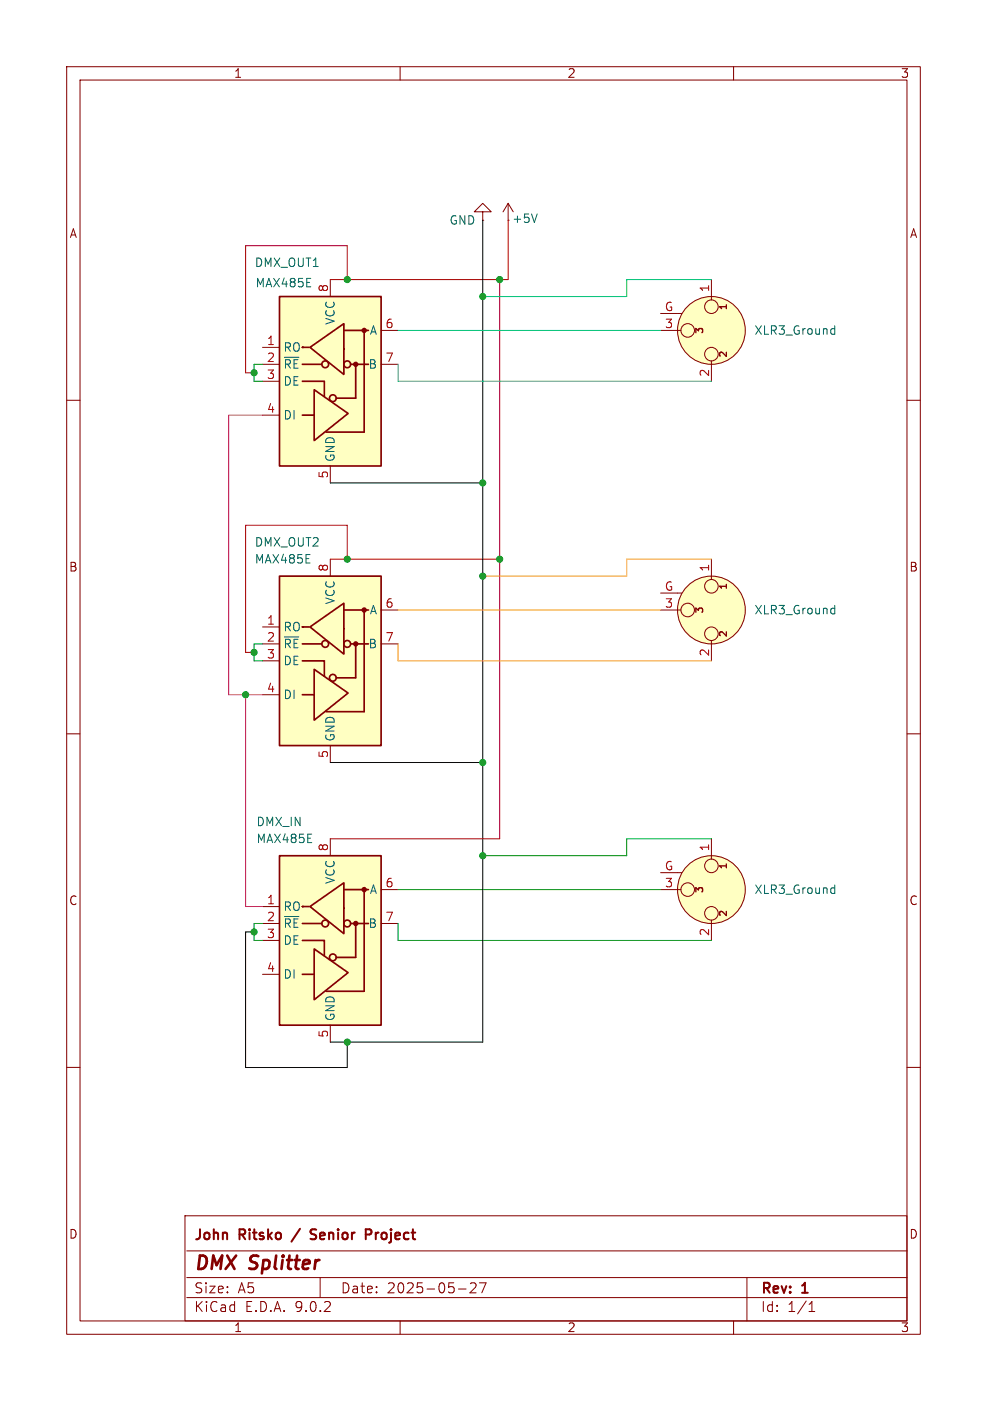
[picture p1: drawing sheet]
<svg xmlns="http://www.w3.org/2000/svg" width="148mm" height="210mm" viewBox="0 0 148 210" stroke-linecap="round" stroke-linejoin="round" font-family="sans-serif">
<g fill="none" stroke="#840000" stroke-width=".15">
<path d="M10 10h128v190h-128zM12 12h124v186h-124zM60 10v2M110 10v2M10 60h2M136 60h2M10 110h2M136 110h2M10 160h2M136 160h2M27.7 182.2h108.3v15.8h-108.3zM28 194.5h108"/>
<path d="M28 191.5h108M28 187.5h108M48 191.5v3M60 198v2M68.7 193.2h1.2M70.5 192.4l.2-.1 .5 .1a.41 .41 0 0 1 .1 .5l-.8 .9h.9M71.9 192.3h1l-.7 1.5M110 198v2M112 191.5v6.5M121.3 196.6h.9M121.3 195.5l.4-.4v1.5"/>
</g>
<path d="M45 184.2l-1.3 1.9M46.6 185.7h.7M47.4 184.3h-.6l-.2 .1v.3a.71 .71 0 0 0 .7 .4M54.8 184.3h.6a.41 .41 0 0 1 .3 .4 .41 .41 0 0 1-.3 .4h-.6" fill="none" stroke="#840000" stroke-width=".3"/>
<path d="M41.9 86.4h15.2v25.4h-15.2z" fill="#ffffc2"/>
<g fill="none" stroke="#840000" stroke-width=".25">
<path d="M41.9 86.4h15.2v25.4h-15.2zM45.3 99.1h3.3v2.2M45.3 96.5h3M45.5 94h-.2h1.1M46.5 94l5.1-3.6v7.6zM51.6 91.4h3.6M52.6 96.5h2.6M53.3 96.5v5.1h-2.9M54.6 91.4v15.3h-5.7M45.3 104.1h1.7M47.1 100.3l5.1 3.6-5.1 4.1z"/>
<circle cx="48.8" cy="96.5" r=".51"/>
<circle cx="52.1" cy="96.5" r=".51"/>
<circle cx="49.9" cy="101.6" r=".51"/>
</g>
<g fill="#840000" stroke="#840000" stroke-width=".25">
<circle cx="53.3" cy="96.5" r=".28"/>
<circle cx="54.6" cy="91.4" r=".28"/>
</g>
<g fill="none" stroke="#840000" stroke-width=".15">
<path d="M72.4 31.8h1.3l-1.3-1.3-1.3 1.3h1.3v1.2M72.4 33h.1M76.2 30.5l-.8 1.3M76.2 30.5l.8 1.3M76.2 30.5v2.5M39.4 94h2.5M39.4 96.5h2.5M39.4 99.1h2.5M49.5 83.8v2.6M57.1 96.5h2.6M57.1 91.4h2.6M39.4 104.1h2.5"/>
<path d="M49.5 111.8v2.5"/>
</g>
<path d="M80.6 32.1l-.5 1.2" fill="none" stroke="#006464" stroke-width=".15"/>
<path d="M41.9 44.5h15.2v25.4h-15.2z" fill="#ffffc2"/>
<g fill="none" stroke="#840000" stroke-width=".25">
<path d="M41.9 44.5h15.2v25.4h-15.2zM45.3 57.2h3.3v2.2M45.3 54.6h3M45.5 52.1h-.2h1.1M46.5 52.1l5.1-3.6v7.6zM47.1 58.4l5.1 3.6-5.1 4zM51.6 49.5h3.6M52.6 54.6h2.6M53.3 54.6v5.1h-2.9M54.6 49.5v15.3h-5.7M45.3 62.2h1.7"/>
<circle cx="48.8" cy="54.6" r=".51"/>
<circle cx="49.9" cy="59.7" r=".51"/>
<circle cx="52.1" cy="54.6" r=".51"/>
</g>
<g fill="#840000" stroke="#840000" stroke-width=".25">
<circle cx="53.3" cy="54.6" r=".28"/>
<circle cx="54.6" cy="49.5" r=".28"/>
</g>
<g fill="none" stroke="#840000" stroke-width=".15">
<path d="M39.4 52.1h2.5M39.4 54.6h2.5M39.4 57.2h2.5M49.5 41.9v2.6M57.1 54.6h2.6M57.1 49.5h2.6M99.1 49.5h3M99.1 47h3.1M106.7 41.9v3.1M106.7 54.1v3.1M39.4 62.2h2.5M49.5 69.9v2.5"/>
<circle cx="103.1" cy="49.5" r="1.02"/>
<circle cx="106.7" cy="49.5" r="5.1"/>
<circle cx="106.7" cy="46" r="1.02"/>
<circle cx="106.7" cy="53.1" r="1.02"/>
</g>
<circle cx="106.7" cy="49.5" r="5.1" fill="#ffffc2" stroke="#ffffc2" stroke-width=".15"/>
<path d="M124.8 49.3h.4M125.2 48.8v1.3M125.2 50l-.4 .1" fill="none" stroke="#006464" stroke-width=".15"/>
<path d="M41.9 128.3h15.2v25.4h-15.2z" fill="#ffffc2"/>
<g fill="none" stroke="#840000" stroke-width=".25">
<path d="M41.9 128.3h15.2v25.4h-15.2zM45.3 138.4h3M45.5 135.9h-.2h1.1M46.5 135.9l5.1-3.6v7.7zM51.6 133.4h3.6M52.6 138.4h2.6M53.3 138.4v5.1h-2.9M54.6 133.4v15.2h-5.7M45.3 141h3.3v2.3M45.3 146.1h1.7M47.1 142.2l5.1 3.6-5.1 4.1z"/>
<circle cx="48.8" cy="138.4" r=".51"/>
<circle cx="52.1" cy="138.4" r=".51"/>
<circle cx="49.9" cy="143.5" r=".51"/>
</g>
<g fill="#840000" stroke="#840000" stroke-width=".25">
<circle cx="53.3" cy="138.4" r=".28"/>
<circle cx="54.6" cy="133.4" r=".28"/>
</g>
<g fill="none" stroke="#840000" stroke-width=".15">
<path d="M99.1 88.9h3.1M99.1 91.4h3M106.7 83.8v3.1M106.7 96v3.1M39.4 135.9h2.5M39.4 138.4h2.5M49.5 125.7v2.6M57.1 138.4h2.6M57.1 133.4h2.6M99.1 133.4h3M99.1 130.8h3.1M106.7 125.7v3.1"/>
<path d="M106.7 137.9v3.1M39.4 141h2.5M39.4 146.1h2.5M49.5 153.7v2.5"/>
<circle cx="103.1" cy="91.4" r="1.02"/>
<circle cx="106.7" cy="91.4" r="5.1"/>
<circle cx="106.7" cy="87.9" r="1.02"/>
<circle cx="106.7" cy="95" r="1.02"/>
<circle cx="103.1" cy="133.3" r="1.02"/>
<circle cx="106.7" cy="133.4" r="5.1"/>
<circle cx="106.7" cy="136.9" r="1.02"/>
<circle cx="106.7" cy="129.8" r="1.02"/>
</g>
<g fill="#ffffc2" stroke="#ffffc2" stroke-width=".15">
<circle cx="106.7" cy="133.4" r="5.1"/>
<circle cx="106.7" cy="91.4" r="5.1"/>
</g>
<path d="M124.8 91.2h.4M125.2 90.7v1.3M125.2 92h-.4M124.8 133.1h.4M125.2 132.7v1.2M125.2 133.9h-.4" fill="none" stroke="#006464" stroke-width=".15"/>
<path d="M59.7 96.5v2.6h47M59.7 91.4h39.4M106.7 83.8h-12.7v2.6h-21.6" fill="none" stroke="#f90" stroke-width=".15"/>
<path d="M59.7 138.4v2.6h47M59.7 133.4h39.4M106.7 125.7h-12.7v2.6h-21.6" fill="none" stroke="#00c200" stroke-width=".15"/>
<path d="M72.4 33v123.2h-22.9M49.5 72.4h22.9M49.5 114.3h22.9M38.1 139.7h-1.3v20.3h15.3v-3.8" fill="none" stroke="#000" stroke-width=".15"/>
<path d="M76.2 33v8.9h-26.7M52.1 41.9v-5.1h-15.3v19.1h1.3M74.9 41.9v83.8h-25.4M49.5 83.8h25.4M52.1 83.8v-5.1h-15.3v19.1h1.3" fill="none" stroke="#c20000" stroke-width=".15"/>
<path d="M39.4 54.6h-1.3v2.6h1.3M39.4 96.5h-1.3v2.6h1.3M39.4 138.4h-1.3v2.6h1.3" fill="none" stroke="#009600" stroke-width=".15"/>
<path d="M39.4 62.2h-5.1v41.9h5.1M36.8 104.1v31.8h2.6" fill="none" stroke="#c200c2" stroke-width=".15"/>
<path d="M59.7 54.6v2.6h47M59.7 49.5h39.4M106.7 41.9h-12.7v2.6h-21.6" fill="none" stroke="#00c2c2" stroke-width=".15"/>
<g fill="#009600" stroke="#009600" stroke-width=".15">
<circle cx="52.1" cy="156.2" r=".46"/>
<circle cx="72.4" cy="128.3" r=".46"/>
<circle cx="72.4" cy="114.3" r=".46"/>
<circle cx="72.4" cy="86.4" r=".46"/>
<circle cx="74.9" cy="83.8" r=".46"/>
<circle cx="38.1" cy="139.7" r=".46"/>
<circle cx="36.8" cy="104.1" r=".46"/>
<circle cx="52.1" cy="83.8" r=".46"/>
<circle cx="38.1" cy="97.8" r=".46"/>
<circle cx="38.1" cy="55.9" r=".46"/>
<circle cx="72.4" cy="72.4" r=".46"/>
<circle cx="52.1" cy="41.9" r=".46"/>
<circle cx="72.4" cy="44.5" r=".46"/>
<circle cx="74.9" cy="41.9" r=".46"/>
</g>
<g font-size="2.8" fill="#840000">
<text x="29" y="190.9">DMX</text>
<text x="37.5" y="190.9">Splitter</text>
</g>
<g font-size="2.1" fill="#840000">
<text x="29" y="186.3">John</text>
<text x="36" y="186.3">Ritsko</text>
<text x="47.9" y="186.3">Senior</text>
<text x="56.7" y="186.3">Project</text>
<text x="29" y="196.9">KiCad</text>
<text x="29" y="194.1">Size:</text>
<text x="35.7" y="194.1">A5</text>
<text x="36.7" y="196.9">E.D.A.</text>
<text x="44.3" y="196.9">9.0.2</text>
<text x="51" y="194.1">Date:</text>
<text x="58" y="194.1">2025-05-27</text>
<text x="114" y="194.3">Rev:</text>
<text x="114" y="196.9">Id:</text>
<text x="118.1" y="196.9">1/1</text>
<text x="120.4" y="194.3">1</text>
</g>
<g font-size="1.8" fill="#840000">
<text x="35" y="11.9">1</text>
<text x="85" y="11.9">2</text>
<text x="135" y="11.9">3</text>
<text x="10.3" y="35.9">A</text>
<text x="136.3" y="35.9">A</text>
<text x="10.3" y="85.9">B</text>
<text x="136.3" y="85.9">B</text>
<text x="10.3" y="135.9">C</text>
<text x="136.3" y="135.9">C</text>
<text x="10.3" y="185.9">D</text>
<text x="136.3" y="185.9">D</text>
<text x="35" y="199.9">1</text>
<text x="85" y="199.9">2</text>
<text x="135" y="199.9">3</text>
</g>
<g font-size="1.8" fill="#006464">
<text x="67.3" y="33.9">GND</text>
<text x="76.7" y="33.6">+5V</text>
<text x="38.1" y="40.2">DMX_OUT1</text>
<text x="38.2" y="43.3">MAX485E</text>
<text x="42.4" y="52.9">RO</text>
<text x="50.4" y="48.8" transform="rotate(-90 50.4 48.8)">VCC</text>
<text x="55.4" y="50.4">A</text>
<text x="113" y="50.4">XLR3_Ground</text>
<text x="42.4" y="55.5">~{RE}</text>
<text x="42.4" y="58">DE</text>
<text x="55.2" y="55.5">B</text>
<text x="42.4" y="63.1">DI</text>
<text x="50.4" y="69.3" transform="rotate(-90 50.4 69.3)">GND</text>
<text x="38.1" y="82.1">DMX_OUT2</text>
<text x="38.1" y="84.7">MAX485E</text>
<text x="42.4" y="94.8">RO</text>
<text x="50.4" y="90.7" transform="rotate(-90 50.4 90.7)">VCC</text>
<text x="55.4" y="92.3">A</text>
<text x="113" y="92.3">XLR3_Ground</text>
<text x="42.4" y="97.4">~{RE}</text>
<text x="42.4" y="99.9">DE</text>
<text x="55.2" y="97.4">B</text>
<text x="42.4" y="105">DI</text>
<text x="50.4" y="111.3" transform="rotate(-90 50.4 111.3)">GND</text>
<text x="38.4" y="124.1">DMX_IN</text>
<text x="38.4" y="126.6">MAX485E</text>
<text x="42.4" y="136.8">RO</text>
<text x="50.4" y="132.6" transform="rotate(-90 50.4 132.6)">VCC</text>
<text x="55.4" y="134.2">A</text>
<text x="113" y="134.2">XLR3_Ground</text>
<text x="42.4" y="139.3">~{RE}</text>
<text x="42.4" y="141.8">DE</text>
<text x="55.2" y="139.3">B</text>
<text x="42.4" y="146.9">DI</text>
<text x="50.4" y="153.2" transform="rotate(-90 50.4 153.2)">GND</text>
</g>
<g font-size="1.8" fill="#a90000">
<text x="49.3" y="43.9" transform="rotate(-90 49.3 43.9)">8</text>
<text x="99.6" y="46.7">G</text>
<text x="106.4" y="43.9" transform="rotate(-90 106.4 43.9)">1</text>
<text x="39.9" y="51.8">1</text>
<text x="57.7" y="49.3">6</text>
<text x="99.6" y="49.3">3</text>
<text x="39.9" y="54.4">2</text>
<text x="39.9" y="56.9">3</text>
<text x="57.7" y="54.4">7</text>
<text x="106.4" y="56.6" transform="rotate(-90 106.4 56.6)">2</text>
<text x="39.9" y="62">4</text>
<text x="49.3" y="71.8" transform="rotate(-90 49.3 71.8)">5</text>
<text x="49.3" y="85.8" transform="rotate(-90 49.3 85.8)">8</text>
<text x="99.6" y="88.6">G</text>
<text x="106.4" y="85.8" transform="rotate(-90 106.4 85.8)">1</text>
<text x="39.9" y="93.7">1</text>
<text x="57.7" y="91.2">6</text>
<text x="99.6" y="91.2">3</text>
<text x="39.9" y="96.3">2</text>
<text x="39.9" y="98.8">3</text>
<text x="57.7" y="96.3">7</text>
<text x="106.4" y="98.5" transform="rotate(-90 106.4 98.5)">2</text>
<text x="39.9" y="103.9">4</text>
<text x="49.3" y="113.7" transform="rotate(-90 49.3 113.7)">5</text>
<text x="49.3" y="127.7" transform="rotate(-90 49.3 127.7)">8</text>
<text x="99.6" y="130.6">G</text>
<text x="106.4" y="127.7" transform="rotate(-90 106.4 127.7)">1</text>
<text x="39.9" y="135.6">1</text>
<text x="57.7" y="133.1">6</text>
<text x="99.6" y="133.1">3</text>
<text x="39.9" y="138.2">2</text>
<text x="39.9" y="140.7">3</text>
<text x="57.7" y="138.2">7</text>
<text x="106.4" y="140.4" transform="rotate(-90 106.4 140.4)">2</text>
<text x="39.9" y="145.8">4</text>
<text x="49.3" y="155.6" transform="rotate(-90 49.3 155.6)">5</text>
</g>
<g font-size="1.4" fill="#840000">
<text x="109.3" y="46.7" transform="rotate(-90 109.3 46.7)">1</text>
<text x="105.7" y="50.2" transform="rotate(-90 105.7 50.2)">3</text>
<text x="109.3" y="53.8" transform="rotate(-90 109.3 53.8)">2</text>
<text x="109.3" y="88.6" transform="rotate(-90 109.3 88.6)">1</text>
<text x="105.7" y="92.1" transform="rotate(-90 105.7 92.1)">3</text>
<text x="109.3" y="95.7" transform="rotate(-90 109.3 95.7)">2</text>
<text x="109.3" y="130.5" transform="rotate(-90 109.3 130.5)">1</text>
<text x="105.7" y="134" transform="rotate(-90 105.7 134)">3</text>
<text x="109.3" y="137.6" transform="rotate(-90 109.3 137.6)">2</text>
</g>
</svg>
